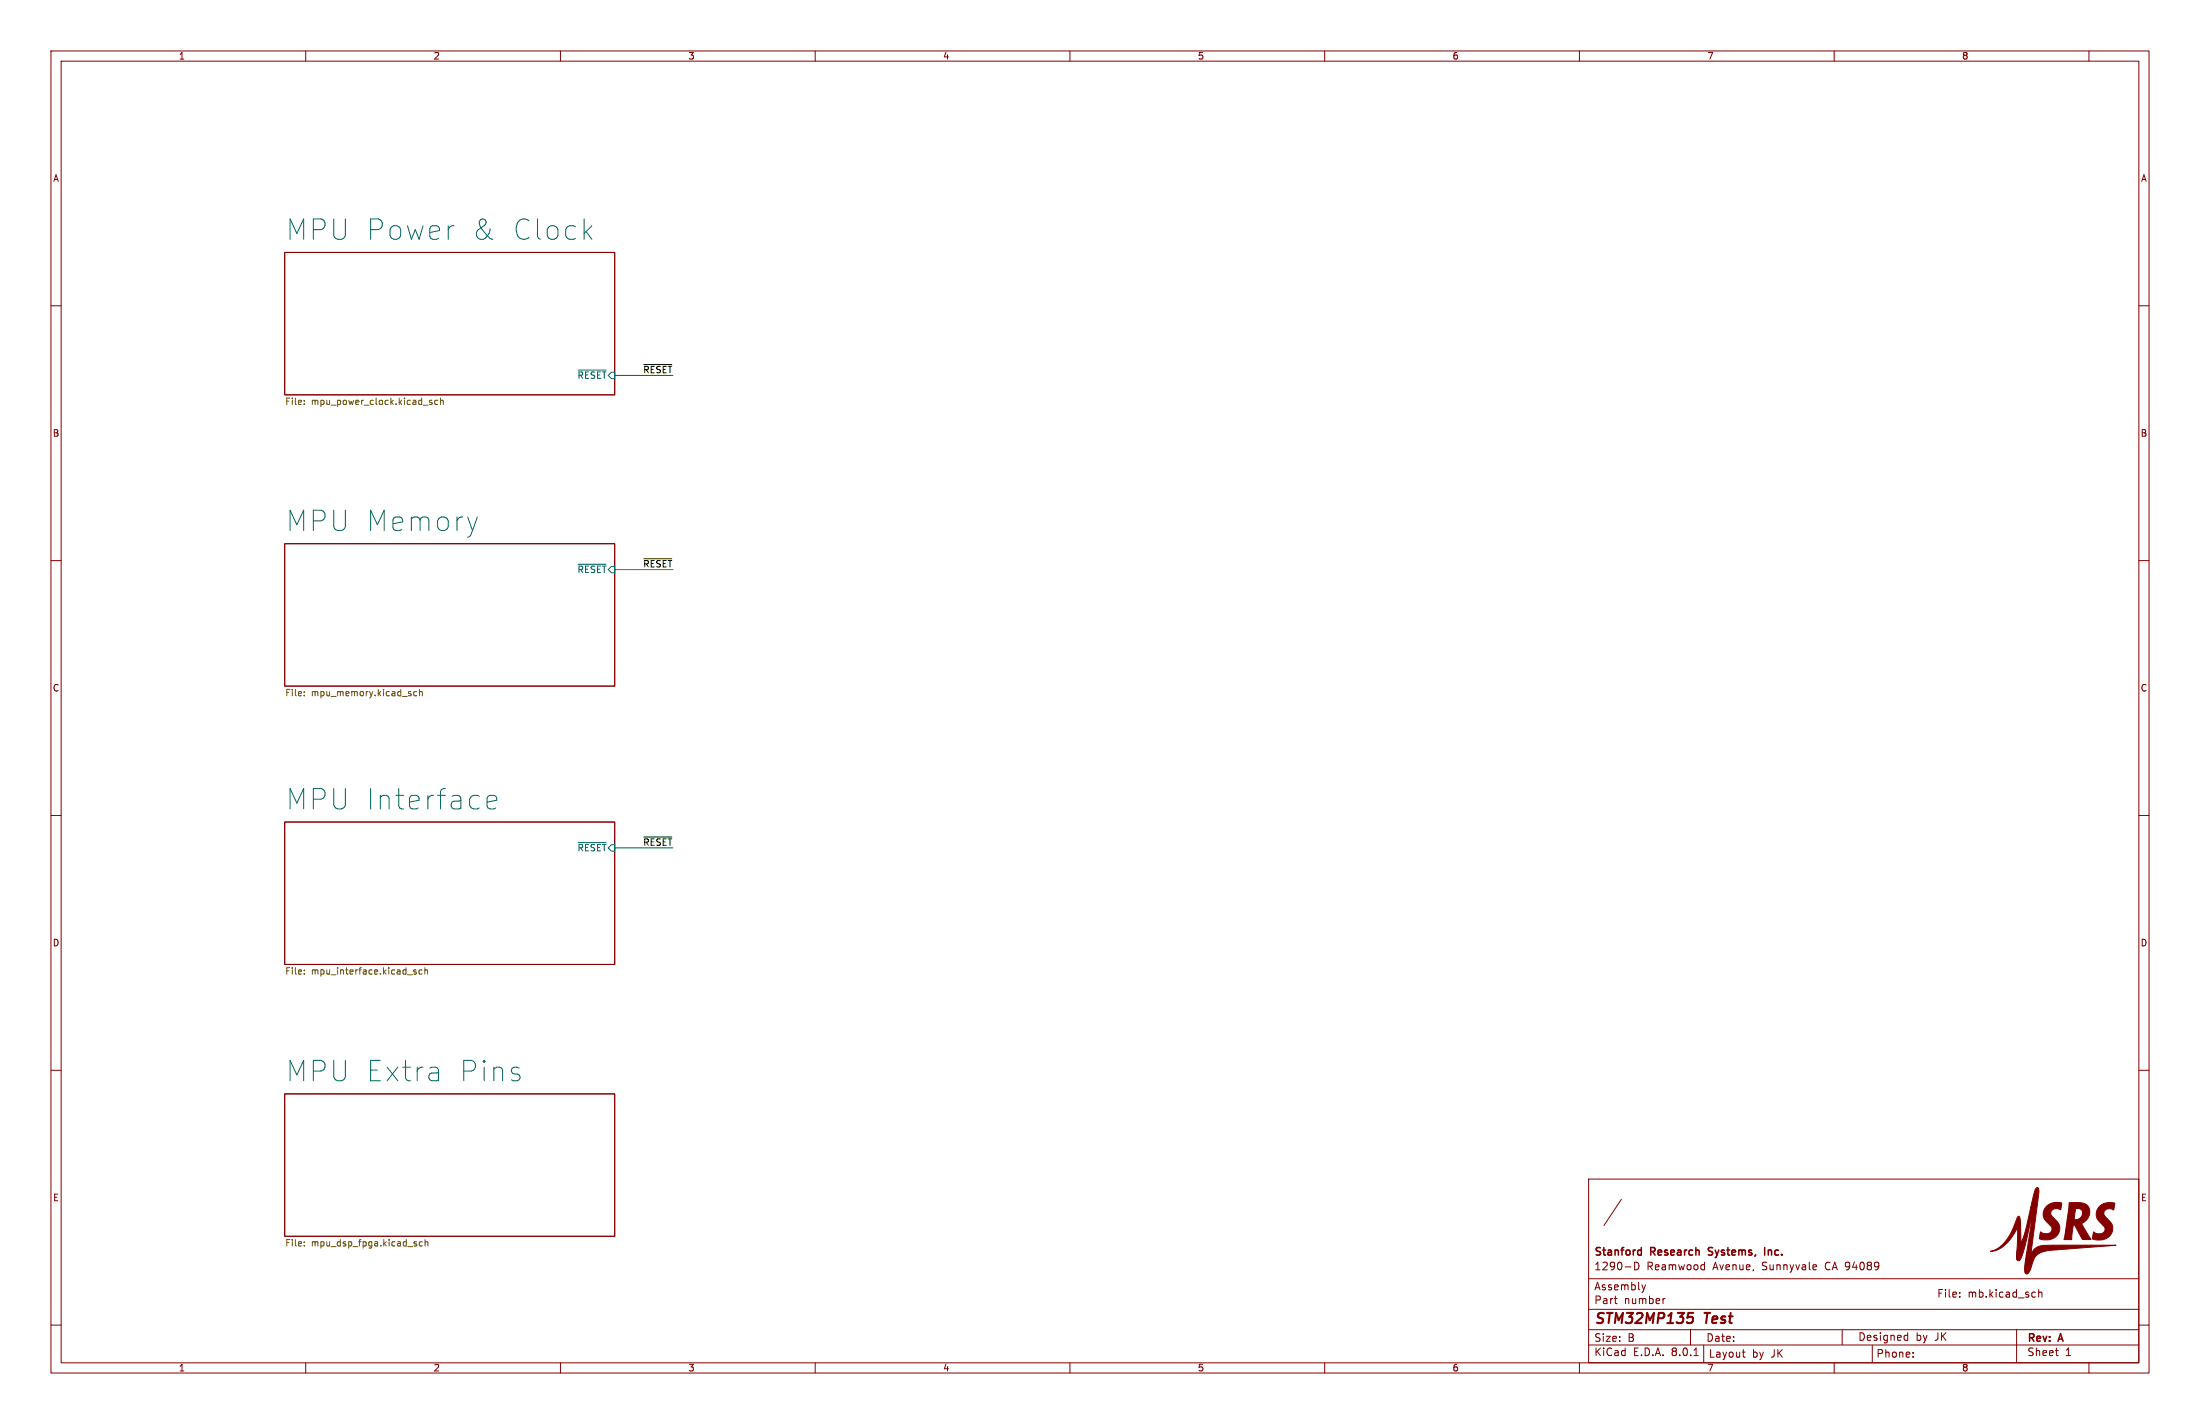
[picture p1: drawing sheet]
(kicad_sch
 (version 20231120)
 (generator "eeschema")
 (generator_version "8.0")
 (paper "B")
 (title_block
  (title "${TITLE}")
  (date "${ISSUE_DATE}")
  (rev "${REVISION}")
  (company "${COMPANY}"))
 (lib_symbols)
 (wire
  (pts (xy 120.65 166.37) (xy 132.08 166.37))
  (stroke (width 0) (type default)))
 (wire
  (pts (xy 120.65 73.66) (xy 132.08 73.66))
  (stroke (width 0) (type default)))
 (wire
  (pts (xy 120.65 111.76) (xy 132.08 111.76))
  (stroke (width 0) (type default)))
 (label "~{RESET}"
  (at 132.08 166.37 180)
  (fields_autoplaced yes)
  (effects (font (size 1.27 1.27)) (justify right bottom)))
 (label "~{RESET}"
  (at 132.08 73.66 180)
  (fields_autoplaced yes)
  (effects (font (size 1.27 1.27)) (justify right bottom)))
 (label "~{RESET}"
  (at 132.08 111.76 180)
  (fields_autoplaced yes)
  (effects (font (size 1.27 1.27)) (justify right bottom)))
 (sheet
  (at 55.88 49.53)
  (size 64.77 27.94)
  (fields_autoplaced yes)
  (stroke (width 0.1524) (type solid))
  (fill (color 0 0 0 0.0000))
  (property "Sheetname" "MPU Power & Clock" (at 55.88 47.4534 0) (effects (font (size 4 4)) (justify left bottom)))
  (property "Sheetfile" "mpu_power_clock.kicad_sch" (at 55.88 78.0546 0) (effects (font (size 1.27 1.27)) (justify left top)))
  (pin "~{RESET}" input (at 120.65 73.66 0) (effects (font (size 1.27 1.27)) (justify right))))
 (sheet
  (at 55.88 214.63)
  (size 64.77 27.94)
  (fields_autoplaced yes)
  (stroke (width 0.1524) (type solid))
  (fill (color 0 0 0 0.0000))
  (property "Sheetname" "MPU Extra Pins" (at 55.88 212.5534 0) (effects (font (size 4 4)) (justify left bottom)))
  (property "Sheetfile" "mpu_dsp_fpga.kicad_sch" (at 55.88 243.1546 0) (effects (font (size 1.27 1.27)) (justify left top))))
 (sheet
  (at 55.88 161.29)
  (size 64.77 27.94)
  (fields_autoplaced yes)
  (stroke (width 0.1524) (type solid))
  (fill (color 0 0 0 0.0000))
  (property "Sheetname" "MPU Interface" (at 55.88 159.2134 0) (effects (font (size 4 4)) (justify left bottom)))
  (property "Sheetfile" "mpu_interface.kicad_sch" (at 55.88 189.8146 0) (effects (font (size 1.27 1.27)) (justify left top)))
  (pin "~{RESET}" input (at 120.65 166.37 0) (effects (font (size 1.27 1.27)) (justify right))))
 (sheet
  (at 55.88 106.68)
  (size 64.77 27.94)
  (fields_autoplaced yes)
  (stroke (width 0.1524) (type solid))
  (fill (color 0 0 0 0.0000))
  (property "Sheetname" "MPU Memory" (at 55.88 104.6034 0) (effects (font (size 4 4)) (justify left bottom)))
  (property "Sheetfile" "mpu_memory.kicad_sch" (at 55.88 135.2046 0) (effects (font (size 1.27 1.27)) (justify left top)))
  (pin "~{RESET}" input (at 120.65 111.76 0) (effects (font (size 1.27 1.27)) (justify right))))
 (sheet_instances
  (path ""
   (page "1"))))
